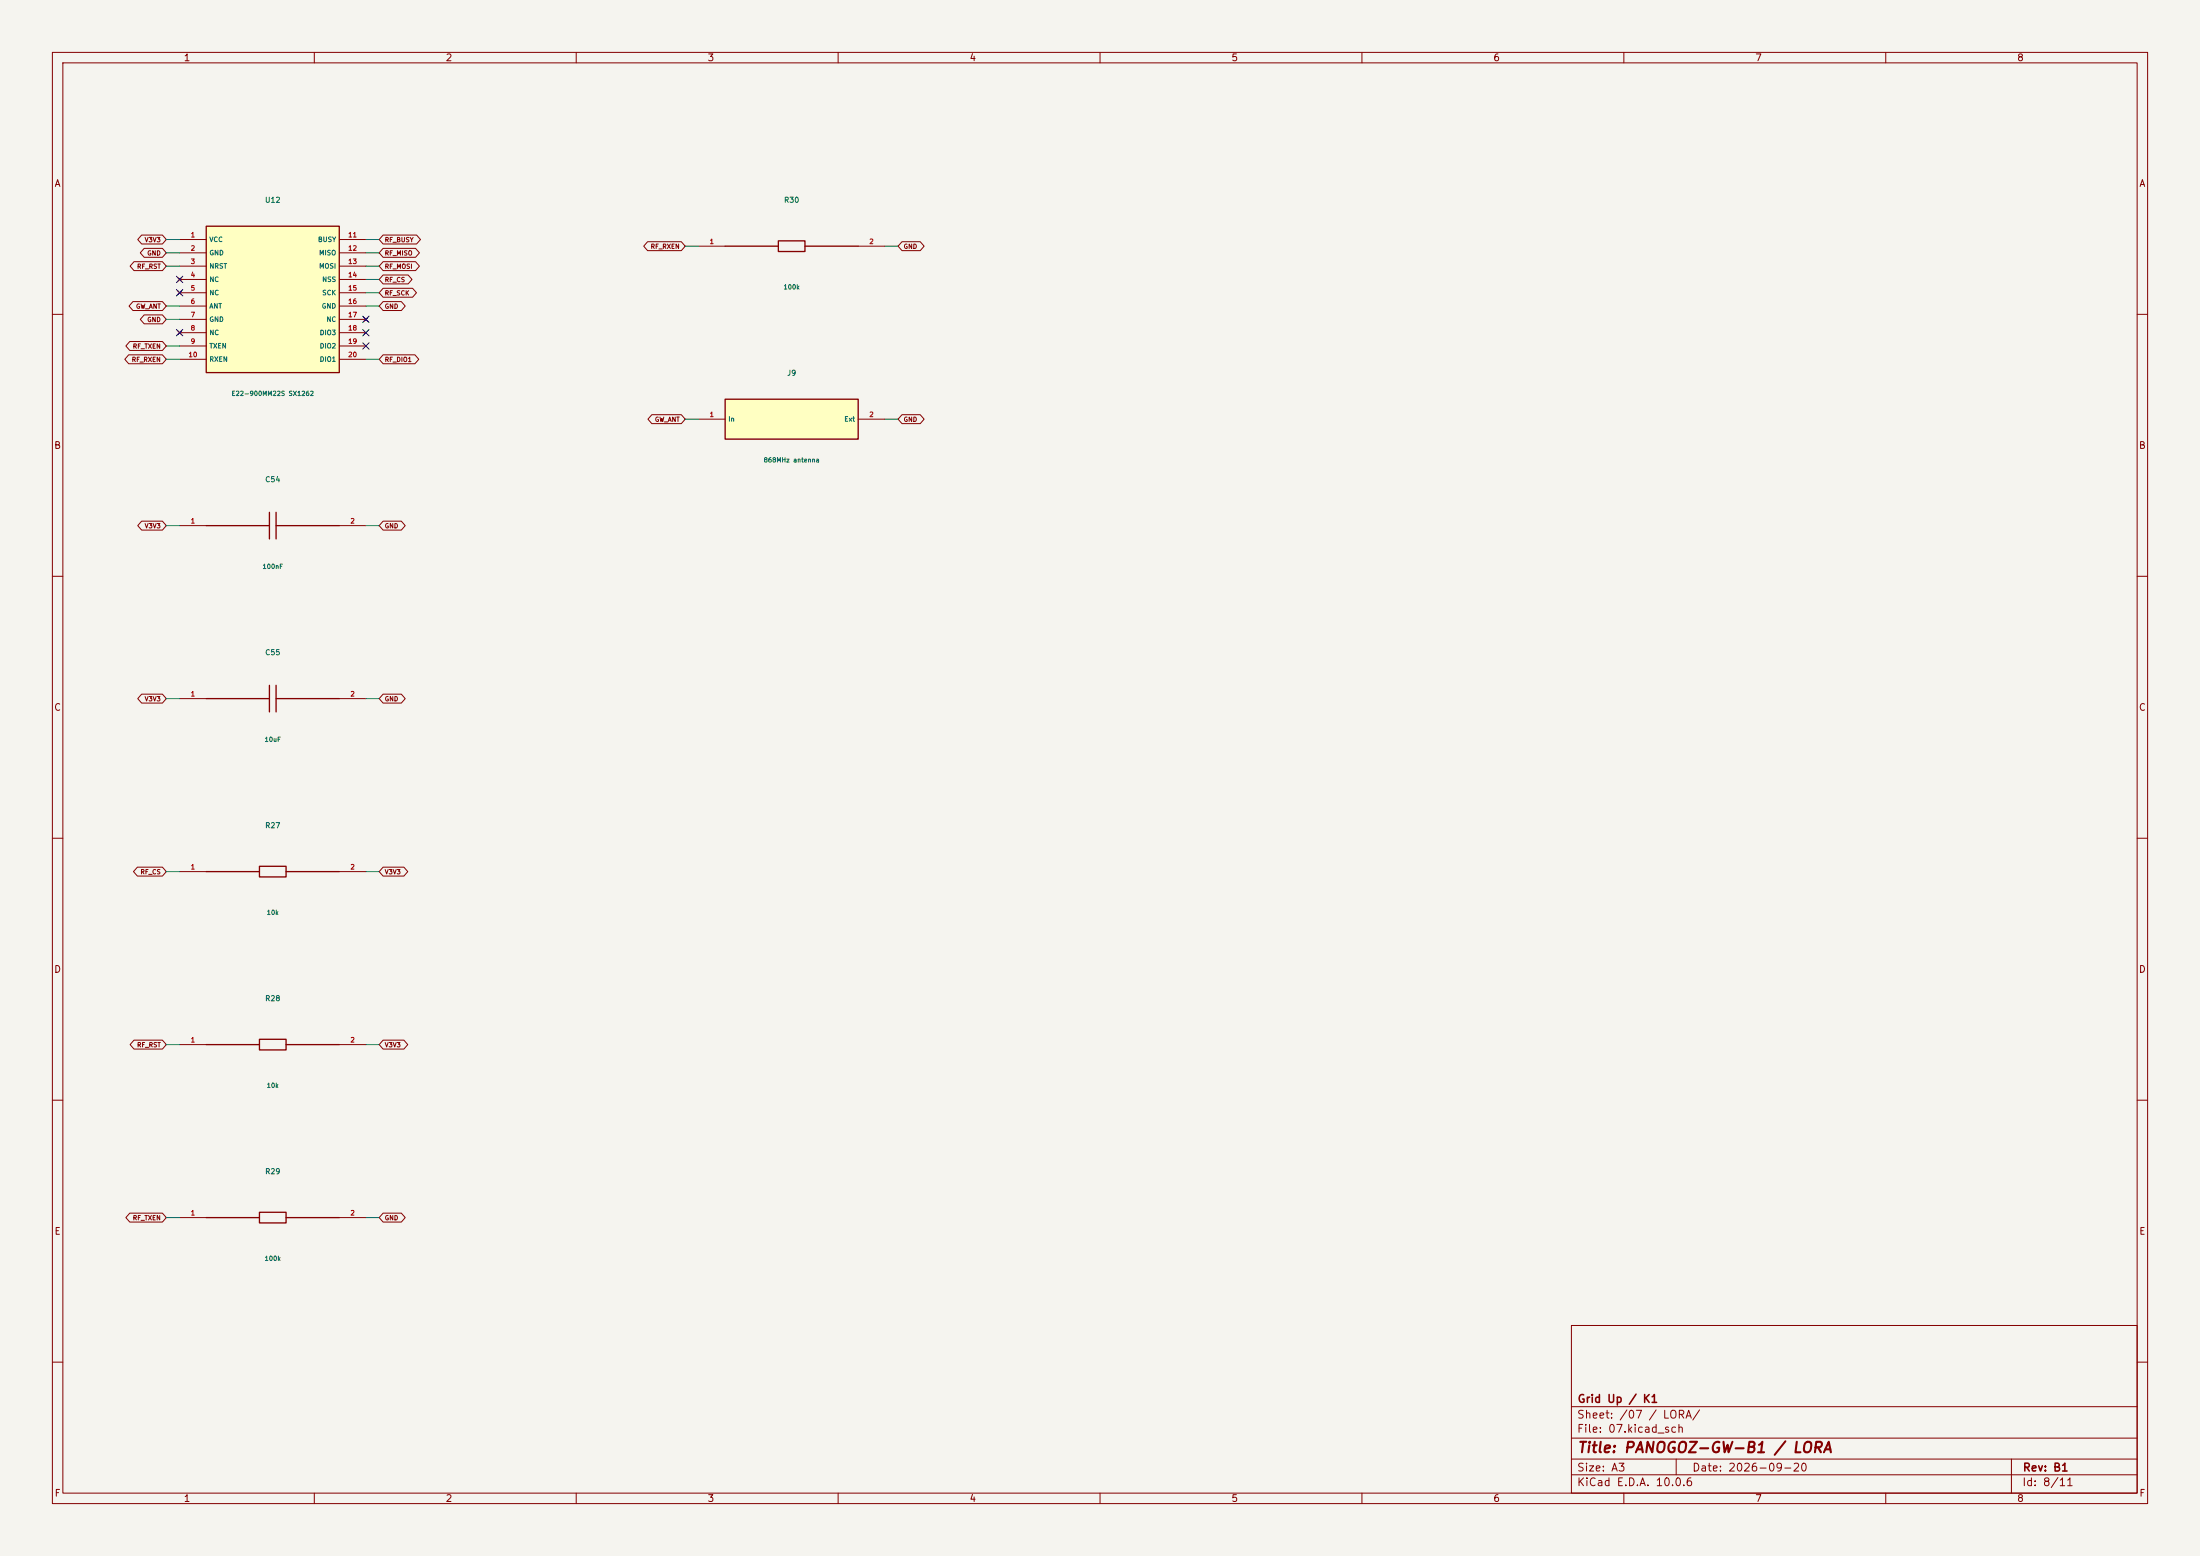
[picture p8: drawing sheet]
(kicad_sch (version 20250114) (generator "eeschema") (paper "A3") (title_block (title "PANOGOZ-GW-B1 / LORA") (date "2026-09-20") (rev "B1") (company "Grid Up / K1")) (lib_symbols (symbol "B1:U12" (pin_names (offset .5)) (in_bom yes) (on_board yes) (property "Reference" "U" (at 0 18.97 0) (effects (font (size 1 1)))) (property "Value" "E22-900MM22S SX1262" (at 0 -16.97 0) (effects (font (size 1 1)))) (symbol "U12_0_1" (rectangle (start -12.7 13.969999999999999) (end 12.7 -13.969999999999999) (stroke (width .254) (type default)) (fill (type background)))) (symbol "U12_1_1" (pin power_in line (at -17.78 11.43 0) (length 5.08) (name "VCC" (effects (font (size .9 .9)))) (number "1" (effects (font (size .9 .9))))) (pin power_in line (at -17.78 8.89 0) (length 5.08) (name "GND" (effects (font (size .9 .9)))) (number "2" (effects (font (size .9 .9))))) (pin input line (at -17.78 6.35 0) (length 5.08) (name "NRST" (effects (font (size .9 .9)))) (number "3" (effects (font (size .9 .9))))) (pin no_connect line (at -17.78 3.8099999999999996 0) (length 5.08) (name "NC" (effects (font (size .9 .9)))) (number "4" (effects (font (size .9 .9))))) (pin no_connect line (at -17.78 1.2699999999999996 0) (length 5.08) (name "NC" (effects (font (size .9 .9)))) (number "5" (effects (font (size .9 .9))))) (pin passive line (at -17.78 -1.2699999999999996 0) (length 5.08) (name "ANT" (effects (font (size .9 .9)))) (number "6" (effects (font (size .9 .9))))) (pin power_in line (at -17.78 -3.8100000000000005 0) (length 5.08) (name "GND" (effects (font (size .9 .9)))) (number "7" (effects (font (size .9 .9))))) (pin no_connect line (at -17.78 -6.350000000000001 0) (length 5.08) (name "NC" (effects (font (size .9 .9)))) (number "8" (effects (font (size .9 .9))))) (pin input line (at -17.78 -8.89 0) (length 5.08) (name "TXEN" (effects (font (size .9 .9)))) (number "9" (effects (font (size .9 .9))))) (pin input line (at -17.78 -11.43 0) (length 5.08) (name "RXEN" (effects (font (size .9 .9)))) (number "10" (effects (font (size .9 .9))))) (pin output line (at 17.78 11.43 180) (length 5.08) (name "BUSY" (effects (font (size .9 .9)))) (number "11" (effects (font (size .9 .9))))) (pin output line (at 17.78 8.89 180) (length 5.08) (name "MISO" (effects (font (size .9 .9)))) (number "12" (effects (font (size .9 .9))))) (pin input line (at 17.78 6.35 180) (length 5.08) (name "MOSI" (effects (font (size .9 .9)))) (number "13" (effects (font (size .9 .9))))) (pin input line (at 17.78 3.8099999999999996 180) (length 5.08) (name "NSS" (effects (font (size .9 .9)))) (number "14" (effects (font (size .9 .9))))) (pin input line (at 17.78 1.2699999999999996 180) (length 5.08) (name "SCK" (effects (font (size .9 .9)))) (number "15" (effects (font (size .9 .9))))) (pin power_in line (at 17.78 -1.2699999999999996 180) (length 5.08) (name "GND" (effects (font (size .9 .9)))) (number "16" (effects (font (size .9 .9))))) (pin no_connect line (at 17.78 -3.8100000000000005 180) (length 5.08) (name "NC" (effects (font (size .9 .9)))) (number "17" (effects (font (size .9 .9))))) (pin bidirectional line (at 17.78 -6.350000000000001 180) (length 5.08) (name "DIO3" (effects (font (size .9 .9)))) (number "18" (effects (font (size .9 .9))))) (pin bidirectional line (at 17.78 -8.89 180) (length 5.08) (name "DIO2" (effects (font (size .9 .9)))) (number "19" (effects (font (size .9 .9))))) (pin bidirectional line (at 17.78 -11.43 180) (length 5.08) (name "DIO1" (effects (font (size .9 .9)))) (number "20" (effects (font (size .9 .9))))))) (symbol "B1:C54" (pin_names (offset .5)) (in_bom yes) (on_board yes) (property "Reference" "U" (at 0 8.81 0) (effects (font (size 1 1)))) (property "Value" "100nF" (at 0 -6.8100000000000005 0) (effects (font (size 1 1)))) (symbol "C54_0_1" (polyline (pts (xy -0.635 -2.54) (xy -0.635 2.54)) (stroke (width .254) (type default)) (fill (type none))) (polyline (pts (xy 0.635 -2.54) (xy 0.635 2.54)) (stroke (width .254) (type default)) (fill (type none))) (polyline (pts (xy -12.7 0) (xy -0.635 0)) (stroke (width .254) (type default)) (fill (type none))) (polyline (pts (xy 0.635 0) (xy 12.7 0)) (stroke (width .254) (type default)) (fill (type none)))) (symbol "C54_1_1" (pin passive line (at -17.78 0.0 0) (length 5.08) (name "" (effects (font (size .9 .9)))) (number "1" (effects (font (size .9 .9))))) (pin passive line (at 17.78 0.0 180) (length 5.08) (name "" (effects (font (size .9 .9)))) (number "2" (effects (font (size .9 .9))))))) (symbol "B1:C55" (pin_names (offset .5)) (in_bom yes) (on_board yes) (property "Reference" "U" (at 0 8.81 0) (effects (font (size 1 1)))) (property "Value" "10uF" (at 0 -6.8100000000000005 0) (effects (font (size 1 1)))) (symbol "C55_0_1" (polyline (pts (xy -0.635 -2.54) (xy -0.635 2.54)) (stroke (width .254) (type default)) (fill (type none))) (polyline (pts (xy 0.635 -2.54) (xy 0.635 2.54)) (stroke (width .254) (type default)) (fill (type none))) (polyline (pts (xy -12.7 0) (xy -0.635 0)) (stroke (width .254) (type default)) (fill (type none))) (polyline (pts (xy 0.635 0) (xy 12.7 0)) (stroke (width .254) (type default)) (fill (type none)))) (symbol "C55_1_1" (pin passive line (at -17.78 0.0 0) (length 5.08) (name "" (effects (font (size .9 .9)))) (number "1" (effects (font (size .9 .9))))) (pin passive line (at 17.78 0.0 180) (length 5.08) (name "" (effects (font (size .9 .9)))) (number "2" (effects (font (size .9 .9))))))) (symbol "B1:R27" (pin_names (offset .5)) (in_bom yes) (on_board yes) (property "Reference" "U" (at 0 8.81 0) (effects (font (size 1 1)))) (property "Value" "10k" (at 0 -6.8100000000000005 0) (effects (font (size 1 1)))) (symbol "R27_0_1" (rectangle (start -2.54 1.016) (end 2.54 -1.016) (stroke (width .254) (type default)) (fill (type none))) (polyline (pts (xy -12.7 0) (xy -2.54 0)) (stroke (width .254) (type default)) (fill (type none))) (polyline (pts (xy 2.54 0) (xy 12.7 0)) (stroke (width .254) (type default)) (fill (type none)))) (symbol "R27_1_1" (pin passive line (at -17.78 0.0 0) (length 5.08) (name "" (effects (font (size .9 .9)))) (number "1" (effects (font (size .9 .9))))) (pin passive line (at 17.78 0.0 180) (length 5.08) (name "" (effects (font (size .9 .9)))) (number "2" (effects (font (size .9 .9))))))) (symbol "B1:R28" (pin_names (offset .5)) (in_bom yes) (on_board yes) (property "Reference" "U" (at 0 8.81 0) (effects (font (size 1 1)))) (property "Value" "10k" (at 0 -6.8100000000000005 0) (effects (font (size 1 1)))) (symbol "R28_0_1" (rectangle (start -2.54 1.016) (end 2.54 -1.016) (stroke (width .254) (type default)) (fill (type none))) (polyline (pts (xy -12.7 0) (xy -2.54 0)) (stroke (width .254) (type default)) (fill (type none))) (polyline (pts (xy 2.54 0) (xy 12.7 0)) (stroke (width .254) (type default)) (fill (type none)))) (symbol "R28_1_1" (pin passive line (at -17.78 0.0 0) (length 5.08) (name "" (effects (font (size .9 .9)))) (number "1" (effects (font (size .9 .9))))) (pin passive line (at 17.78 0.0 180) (length 5.08) (name "" (effects (font (size .9 .9)))) (number "2" (effects (font (size .9 .9))))))) (symbol "B1:R29" (pin_names (offset .5)) (in_bom yes) (on_board yes) (property "Reference" "U" (at 0 8.81 0) (effects (font (size 1 1)))) (property "Value" "100k" (at 0 -6.8100000000000005 0) (effects (font (size 1 1)))) (symbol "R29_0_1" (rectangle (start -2.54 1.016) (end 2.54 -1.016) (stroke (width .254) (type default)) (fill (type none))) (polyline (pts (xy -12.7 0) (xy -2.54 0)) (stroke (width .254) (type default)) (fill (type none))) (polyline (pts (xy 2.54 0) (xy 12.7 0)) (stroke (width .254) (type default)) (fill (type none)))) (symbol "R29_1_1" (pin passive line (at -17.78 0.0 0) (length 5.08) (name "" (effects (font (size .9 .9)))) (number "1" (effects (font (size .9 .9))))) (pin passive line (at 17.78 0.0 180) (length 5.08) (name "" (effects (font (size .9 .9)))) (number "2" (effects (font (size .9 .9))))))) (symbol "B1:R30" (pin_names (offset .5)) (in_bom yes) (on_board yes) (property "Reference" "U" (at 0 8.81 0) (effects (font (size 1 1)))) (property "Value" "100k" (at 0 -6.8100000000000005 0) (effects (font (size 1 1)))) (symbol "R30_0_1" (rectangle (start -2.54 1.016) (end 2.54 -1.016) (stroke (width .254) (type default)) (fill (type none))) (polyline (pts (xy -12.7 0) (xy -2.54 0)) (stroke (width .254) (type default)) (fill (type none))) (polyline (pts (xy 2.54 0) (xy 12.7 0)) (stroke (width .254) (type default)) (fill (type none)))) (symbol "R30_1_1" (pin passive line (at -17.78 0.0 0) (length 5.08) (name "" (effects (font (size .9 .9)))) (number "1" (effects (font (size .9 .9))))) (pin passive line (at 17.78 0.0 180) (length 5.08) (name "" (effects (font (size .9 .9)))) (number "2" (effects (font (size .9 .9))))))) (symbol "B1:J9" (pin_names (offset .5)) (in_bom yes) (on_board yes) (property "Reference" "U" (at 0 8.81 0) (effects (font (size 1 1)))) (property "Value" "868MHz antenna" (at 0 -6.8100000000000005 0) (effects (font (size 1 1)))) (symbol "J9_0_1" (rectangle (start -12.7 3.81) (end 12.7 -3.81) (stroke (width .254) (type default)) (fill (type background)))) (symbol "J9_1_1" (pin passive line (at -17.78 0.0 0) (length 5.08) (name "In" (effects (font (size .9 .9)))) (number "1" (effects (font (size .9 .9))))) (pin passive line (at 17.78 0.0 180) (length 5.08) (name "Ext" (effects (font (size .9 .9)))) (number "2" (effects (font (size .9 .9))))))))
(symbol (lib_id "B1:U12") (at 52.07 57.15 0) (unit 1) (in_bom yes) (on_board yes) (property "Reference" "U12" (at 52.07 38.18 0) (effects (font (size 1 1)) )) (property "Value" "E22-900MM22S SX1262" (at 52.07 75.12 0) (effects (font (size 0.85 0.85)) )) (property "Footprint" "B1:E22-900MM22S" (at 52.07 57.15 0) (effects (font (size 0.85 0.85)) (hide yes))) (property "MPN" "E22-900MM22S" (at 52.07 57.15 0) (effects (font (size 0.85 0.85)) (hide yes))))
(wire (pts (xy 34.29 45.72) (xy 31.75 45.72)) (stroke (width 0) (type default)))
(global_label "V3V3" (shape bidirectional) (at 31.75 45.72 180) (effects (font (size .85 .85)) (justify right)) (property "Intersheetrefs" "${INTERSHEET_REFS}" (at 31.75 45.72 0) (effects (font (size 1 1)) (hide yes))))
(wire (pts (xy 34.29 48.26) (xy 31.75 48.26)) (stroke (width 0) (type default)))
(global_label "GND" (shape bidirectional) (at 31.75 48.26 180) (effects (font (size .85 .85)) (justify right)) (property "Intersheetrefs" "${INTERSHEET_REFS}" (at 31.75 48.26 0) (effects (font (size 1 1)) (hide yes))))
(wire (pts (xy 34.29 50.8) (xy 31.75 50.8)) (stroke (width 0) (type default)))
(global_label "RF_RST" (shape bidirectional) (at 31.75 50.8 180) (effects (font (size .85 .85)) (justify right)) (property "Intersheetrefs" "${INTERSHEET_REFS}" (at 31.75 50.8 0) (effects (font (size 1 1)) (hide yes))))
(no_connect (at 34.29 53.339999999999996))
(no_connect (at 34.29 55.879999999999995))
(wire (pts (xy 34.29 58.42) (xy 31.75 58.42)) (stroke (width 0) (type default)))
(global_label "GW_ANT" (shape bidirectional) (at 31.75 58.42 180) (effects (font (size .85 .85)) (justify right)) (property "Intersheetrefs" "${INTERSHEET_REFS}" (at 31.75 58.42 0) (effects (font (size 1 1)) (hide yes))))
(wire (pts (xy 34.29 60.96) (xy 31.75 60.96)) (stroke (width 0) (type default)))
(global_label "GND" (shape bidirectional) (at 31.75 60.96 180) (effects (font (size .85 .85)) (justify right)) (property "Intersheetrefs" "${INTERSHEET_REFS}" (at 31.75 60.96 0) (effects (font (size 1 1)) (hide yes))))
(no_connect (at 34.29 63.5))
(wire (pts (xy 34.29 66.03999999999999) (xy 31.75 66.03999999999999)) (stroke (width 0) (type default)))
(global_label "RF_TXEN" (shape bidirectional) (at 31.75 66.03999999999999 180) (effects (font (size .85 .85)) (justify right)) (property "Intersheetrefs" "${INTERSHEET_REFS}" (at 31.75 66.03999999999999 0) (effects (font (size 1 1)) (hide yes))))
(wire (pts (xy 34.29 68.58) (xy 31.75 68.58)) (stroke (width 0) (type default)))
(global_label "RF_RXEN" (shape bidirectional) (at 31.75 68.58 180) (effects (font (size .85 .85)) (justify right)) (property "Intersheetrefs" "${INTERSHEET_REFS}" (at 31.75 68.58 0) (effects (font (size 1 1)) (hide yes))))
(wire (pts (xy 69.85 45.72) (xy 72.39 45.72)) (stroke (width 0) (type default)))
(global_label "RF_BUSY" (shape bidirectional) (at 72.39 45.72 0) (effects (font (size .85 .85)) (justify left)) (property "Intersheetrefs" "${INTERSHEET_REFS}" (at 72.39 45.72 0) (effects (font (size 1 1)) (hide yes))))
(wire (pts (xy 69.85 48.26) (xy 72.39 48.26)) (stroke (width 0) (type default)))
(global_label "RF_MISO" (shape bidirectional) (at 72.39 48.26 0) (effects (font (size .85 .85)) (justify left)) (property "Intersheetrefs" "${INTERSHEET_REFS}" (at 72.39 48.26 0) (effects (font (size 1 1)) (hide yes))))
(wire (pts (xy 69.85 50.8) (xy 72.39 50.8)) (stroke (width 0) (type default)))
(global_label "RF_MOSI" (shape bidirectional) (at 72.39 50.8 0) (effects (font (size .85 .85)) (justify left)) (property "Intersheetrefs" "${INTERSHEET_REFS}" (at 72.39 50.8 0) (effects (font (size 1 1)) (hide yes))))
(wire (pts (xy 69.85 53.339999999999996) (xy 72.39 53.339999999999996)) (stroke (width 0) (type default)))
(global_label "RF_CS" (shape bidirectional) (at 72.39 53.339999999999996 0) (effects (font (size .85 .85)) (justify left)) (property "Intersheetrefs" "${INTERSHEET_REFS}" (at 72.39 53.339999999999996 0) (effects (font (size 1 1)) (hide yes))))
(wire (pts (xy 69.85 55.879999999999995) (xy 72.39 55.879999999999995)) (stroke (width 0) (type default)))
(global_label "RF_SCK" (shape bidirectional) (at 72.39 55.879999999999995 0) (effects (font (size .85 .85)) (justify left)) (property "Intersheetrefs" "${INTERSHEET_REFS}" (at 72.39 55.879999999999995 0) (effects (font (size 1 1)) (hide yes))))
(wire (pts (xy 69.85 58.42) (xy 72.39 58.42)) (stroke (width 0) (type default)))
(global_label "GND" (shape bidirectional) (at 72.39 58.42 0) (effects (font (size .85 .85)) (justify left)) (property "Intersheetrefs" "${INTERSHEET_REFS}" (at 72.39 58.42 0) (effects (font (size 1 1)) (hide yes))))
(no_connect (at 69.85 60.96))
(no_connect (at 69.85 63.5))
(no_connect (at 69.85 66.03999999999999))
(wire (pts (xy 69.85 68.58) (xy 72.39 68.58)) (stroke (width 0) (type default)))
(global_label "RF_DIO1" (shape bidirectional) (at 72.39 68.58 0) (effects (font (size .85 .85)) (justify left)) (property "Intersheetrefs" "${INTERSHEET_REFS}" (at 72.39 68.58 0) (effects (font (size 1 1)) (hide yes))))
(symbol (lib_id "B1:C54") (at 52.07 100.33 0) (unit 1) (in_bom yes) (on_board yes) (property "Reference" "C54" (at 52.07 91.52 0) (effects (font (size 1 1)) )) (property "Value" "100nF" (at 52.07 108.14 0) (effects (font (size 0.85 0.85)) )) (property "Footprint" "Capacitor_SMD:C_0402_1005Metric" (at 52.07 100.33 0) (effects (font (size 0.85 0.85)) (hide yes))) (property "MPN" "X7R 16V 100nF" (at 52.07 100.33 0) (effects (font (size 0.85 0.85)) (hide yes))))
(wire (pts (xy 34.29 100.33) (xy 31.75 100.33)) (stroke (width 0) (type default)))
(global_label "V3V3" (shape bidirectional) (at 31.75 100.33 180) (effects (font (size .85 .85)) (justify right)) (property "Intersheetrefs" "${INTERSHEET_REFS}" (at 31.75 100.33 0) (effects (font (size 1 1)) (hide yes))))
(wire (pts (xy 69.85 100.33) (xy 72.39 100.33)) (stroke (width 0) (type default)))
(global_label "GND" (shape bidirectional) (at 72.39 100.33 0) (effects (font (size .85 .85)) (justify left)) (property "Intersheetrefs" "${INTERSHEET_REFS}" (at 72.39 100.33 0) (effects (font (size 1 1)) (hide yes))))
(symbol (lib_id "B1:C55") (at 52.07 133.35 0) (unit 1) (in_bom yes) (on_board yes) (property "Reference" "C55" (at 52.07 124.53999999999999 0) (effects (font (size 1 1)) )) (property "Value" "10uF" (at 52.07 141.16 0) (effects (font (size 0.85 0.85)) )) (property "Footprint" "Capacitor_SMD:C_0805_2012Metric" (at 52.07 133.35 0) (effects (font (size 0.85 0.85)) (hide yes))) (property "MPN" "X7R 16V 10uF" (at 52.07 133.35 0) (effects (font (size 0.85 0.85)) (hide yes))))
(wire (pts (xy 34.29 133.35) (xy 31.75 133.35)) (stroke (width 0) (type default)))
(global_label "V3V3" (shape bidirectional) (at 31.75 133.35 180) (effects (font (size .85 .85)) (justify right)) (property "Intersheetrefs" "${INTERSHEET_REFS}" (at 31.75 133.35 0) (effects (font (size 1 1)) (hide yes))))
(wire (pts (xy 69.85 133.35) (xy 72.39 133.35)) (stroke (width 0) (type default)))
(global_label "GND" (shape bidirectional) (at 72.39 133.35 0) (effects (font (size .85 .85)) (justify left)) (property "Intersheetrefs" "${INTERSHEET_REFS}" (at 72.39 133.35 0) (effects (font (size 1 1)) (hide yes))))
(symbol (lib_id "B1:R27") (at 52.07 166.37 0) (unit 1) (in_bom yes) (on_board yes) (property "Reference" "R27" (at 52.07 157.56 0) (effects (font (size 1 1)) )) (property "Value" "10k" (at 52.07 174.18 0) (effects (font (size 0.85 0.85)) )) (property "Footprint" "Resistor_SMD:R_0402_1005Metric" (at 52.07 166.37 0) (effects (font (size 0.85 0.85)) (hide yes))) (property "MPN" "1% thick film 10k" (at 52.07 166.37 0) (effects (font (size 0.85 0.85)) (hide yes))))
(wire (pts (xy 34.29 166.37) (xy 31.75 166.37)) (stroke (width 0) (type default)))
(global_label "RF_CS" (shape bidirectional) (at 31.75 166.37 180) (effects (font (size .85 .85)) (justify right)) (property "Intersheetrefs" "${INTERSHEET_REFS}" (at 31.75 166.37 0) (effects (font (size 1 1)) (hide yes))))
(wire (pts (xy 69.85 166.37) (xy 72.39 166.37)) (stroke (width 0) (type default)))
(global_label "V3V3" (shape bidirectional) (at 72.39 166.37 0) (effects (font (size .85 .85)) (justify left)) (property "Intersheetrefs" "${INTERSHEET_REFS}" (at 72.39 166.37 0) (effects (font (size 1 1)) (hide yes))))
(symbol (lib_id "B1:R28") (at 52.07 199.39 0) (unit 1) (in_bom yes) (on_board yes) (property "Reference" "R28" (at 52.07 190.57999999999998 0) (effects (font (size 1 1)) )) (property "Value" "10k" (at 52.07 207.2 0) (effects (font (size 0.85 0.85)) )) (property "Footprint" "Resistor_SMD:R_0402_1005Metric" (at 52.07 199.39 0) (effects (font (size 0.85 0.85)) (hide yes))) (property "MPN" "1% thick film 10k" (at 52.07 199.39 0) (effects (font (size 0.85 0.85)) (hide yes))))
(wire (pts (xy 34.29 199.39) (xy 31.75 199.39)) (stroke (width 0) (type default)))
(global_label "RF_RST" (shape bidirectional) (at 31.75 199.39 180) (effects (font (size .85 .85)) (justify right)) (property "Intersheetrefs" "${INTERSHEET_REFS}" (at 31.75 199.39 0) (effects (font (size 1 1)) (hide yes))))
(wire (pts (xy 69.85 199.39) (xy 72.39 199.39)) (stroke (width 0) (type default)))
(global_label "V3V3" (shape bidirectional) (at 72.39 199.39 0) (effects (font (size .85 .85)) (justify left)) (property "Intersheetrefs" "${INTERSHEET_REFS}" (at 72.39 199.39 0) (effects (font (size 1 1)) (hide yes))))
(symbol (lib_id "B1:R29") (at 52.07 232.40999999999997 0) (unit 1) (in_bom yes) (on_board yes) (property "Reference" "R29" (at 52.07 223.59999999999997 0) (effects (font (size 1 1)) )) (property "Value" "100k" (at 52.07 240.21999999999997 0) (effects (font (size 0.85 0.85)) )) (property "Footprint" "Resistor_SMD:R_0402_1005Metric" (at 52.07 232.40999999999997 0) (effects (font (size 0.85 0.85)) (hide yes))) (property "MPN" "1% thick film 100k" (at 52.07 232.40999999999997 0) (effects (font (size 0.85 0.85)) (hide yes))))
(wire (pts (xy 34.29 232.40999999999997) (xy 31.75 232.40999999999997)) (stroke (width 0) (type default)))
(global_label "RF_TXEN" (shape bidirectional) (at 31.75 232.40999999999997 180) (effects (font (size .85 .85)) (justify right)) (property "Intersheetrefs" "${INTERSHEET_REFS}" (at 31.75 232.40999999999997 0) (effects (font (size 1 1)) (hide yes))))
(wire (pts (xy 69.85 232.40999999999997) (xy 72.39 232.40999999999997)) (stroke (width 0) (type default)))
(global_label "GND" (shape bidirectional) (at 72.39 232.40999999999997 0) (effects (font (size .85 .85)) (justify left)) (property "Intersheetrefs" "${INTERSHEET_REFS}" (at 72.39 232.40999999999997 0) (effects (font (size 1 1)) (hide yes))))
(symbol (lib_id "B1:R30") (at 151.13 46.99 0) (unit 1) (in_bom yes) (on_board yes) (property "Reference" "R30" (at 151.13 38.18 0) (effects (font (size 1 1)) )) (property "Value" "100k" (at 151.13 54.800000000000004 0) (effects (font (size 0.85 0.85)) )) (property "Footprint" "Resistor_SMD:R_0402_1005Metric" (at 151.13 46.99 0) (effects (font (size 0.85 0.85)) (hide yes))) (property "MPN" "1% thick film 100k" (at 151.13 46.99 0) (effects (font (size 0.85 0.85)) (hide yes))))
(wire (pts (xy 133.35 46.99) (xy 130.81 46.99)) (stroke (width 0) (type default)))
(global_label "RF_RXEN" (shape bidirectional) (at 130.81 46.99 180) (effects (font (size .85 .85)) (justify right)) (property "Intersheetrefs" "${INTERSHEET_REFS}" (at 130.81 46.99 0) (effects (font (size 1 1)) (hide yes))))
(wire (pts (xy 168.91 46.99) (xy 171.45 46.99)) (stroke (width 0) (type default)))
(global_label "GND" (shape bidirectional) (at 171.45 46.99 0) (effects (font (size .85 .85)) (justify left)) (property "Intersheetrefs" "${INTERSHEET_REFS}" (at 171.45 46.99 0) (effects (font (size 1 1)) (hide yes))))
(symbol (lib_id "B1:J9") (at 151.13 80.00999999999999 0) (unit 1) (in_bom yes) (on_board yes) (property "Reference" "J9" (at 151.13 71.19999999999999 0) (effects (font (size 1 1)) )) (property "Value" "868MHz antenna" (at 151.13 87.82 0) (effects (font (size 0.85 0.85)) )) (property "Footprint" "Connector_Coaxial:U.FL_Hirose_U.FL-R-SMT-1_Vertical" (at 151.13 80.00999999999999 0) (effects (font (size 0.85 0.85)) (hide yes))) (property "MPN" "868MHz antenna" (at 151.13 80.00999999999999 0) (effects (font (size 0.85 0.85)) (hide yes))))
(wire (pts (xy 133.35 80.00999999999999) (xy 130.81 80.00999999999999)) (stroke (width 0) (type default)))
(global_label "GW_ANT" (shape bidirectional) (at 130.81 80.00999999999999 180) (effects (font (size .85 .85)) (justify right)) (property "Intersheetrefs" "${INTERSHEET_REFS}" (at 130.81 80.00999999999999 0) (effects (font (size 1 1)) (hide yes))))
(wire (pts (xy 168.91 80.00999999999999) (xy 171.45 80.00999999999999)) (stroke (width 0) (type default)))
(global_label "GND" (shape bidirectional) (at 171.45 80.00999999999999 0) (effects (font (size .85 .85)) (justify left)) (property "Intersheetrefs" "${INTERSHEET_REFS}" (at 171.45 80.00999999999999 0) (effects (font (size 1 1)) (hide yes)))))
